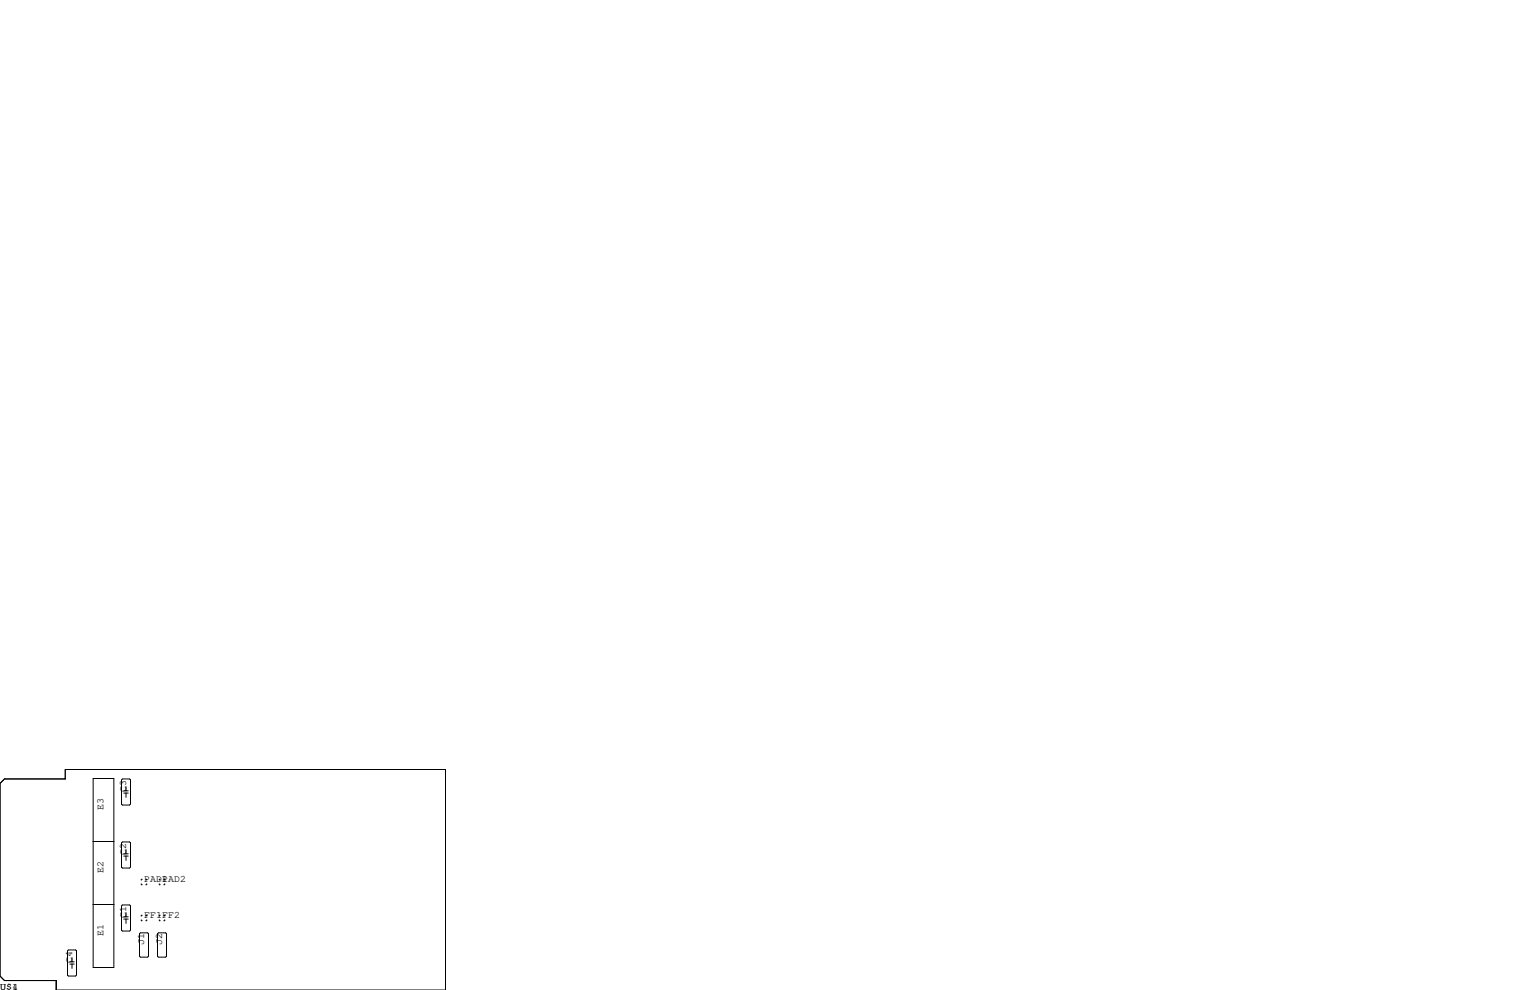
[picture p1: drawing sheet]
<svg xmlns="http://www.w3.org/2000/svg" width="432mm" height="279mm" viewBox="0 0 432 279" stroke-linecap="round" stroke-linejoin="round" font-family="sans-serif">
<g fill="none" stroke="#000" stroke-width=".28">
<path d="M1.3 219.8h17.1v-2.6h107.3v62.2h-109.8v-2.7h-14.6l-1.3-1.2v-54.4zM26.3 219.7h5.8v53.3h-5.8zM34.5 219.8h2.1l.2 .3v6.8l-.2 .3h-2.1l-.2-.3v-6.8zM26.3 237.5h5.8M34.5 237.6h2.1l.2 .3v6.8l-.2 .3h-2.1l-.2-.3v-6.8zM34.9 223.8h1.3M34.9 223.2h1.3M35.6 222v1.2M35.6 223.8v1.2M35.6 239.8v1.2M26.3 255.3h5.8M34.5 255.4h2.1l.2 .3v6.8l-.2 .3h-2.1l-.2-.3v-6.8z"/>
<path d="M34.9 259.4h1.3M34.9 258.7h1.3M34.9 241.6h1.3M34.9 241h1.3M35.6 241.6v1.2M35.6 257.6v1.1M35.6 259.4v1.2M39.9 249.4v.3h.2M39.9 259.6v.2h.2M40.1 248.2h-.2v.2M40.1 258.3h-.2v.3M41.1 248.2h.3v.2"/>
<path d="M41.1 258.3h.3v.3M41.4 249.4v.3h-.3M41.4 259.6v.2h-.3M45 249.4v.3h.2M45 259.6v.2h.2M45.2 248.2h-.2v.2M45.2 258.3h-.2v.3M46.2 248.2h.3v.2M46.2 258.3h.3v.3M46.5 249.4v.3h-.3M46.5 259.6v.2h-.3M19.3 268.1h2l.3 .3v6.8l-.3 .3h-2l-.2-.3v-6.8z"/>
<path d="M19.7 272.1h1.3M19.7 271.4h1.3M20.3 270.3v1.1M20.3 272.1v1.2M39.4 263.5l.2-.2h2.1l.2 .2v6.4l-.2 .2h-2.1l-.2-.2zM44.5 263.5l.2-.2h2l.3 .2v6.4l-.3 .2h-2l-.2-.2z"/>
</g>
<g font-size="2.8">
<text x="35.6" y="223.5" transform="rotate(-90 35.6 223.5)">C3</text>
<text x="29.2" y="228.6" transform="rotate(-90 29.2 228.6)">E3</text>
<text x="35.6" y="241.3" transform="rotate(-90 35.6 241.3)">C2</text>
<text x="29.2" y="246.4" transform="rotate(-90 29.2 246.4)">E2</text>
<text x="40.6" y="248.9">PAD1</text>
<text x="45.7" y="248.9">PAD2</text>
<text x="35.6" y="259.1" transform="rotate(-90 35.6 259.1)">C1</text>
<text x="40.6" y="259.1">FF1FF2</text>
<text x="29.2" y="264.2" transform="rotate(-90 29.2 264.2)">E1</text>
<text x="40.6" y="266.7" transform="rotate(-90 40.6 266.7)">J1</text>
<text x="45.7" y="266.7" transform="rotate(-90 45.7 266.7)">J2</text>
<text x="20.3" y="271.8" transform="rotate(-90 20.3 271.8)">C4</text>
<text x="0" y="279.4">U$1</text>
<text x="3.4" y="279.4">4</text>
</g>
</svg>
